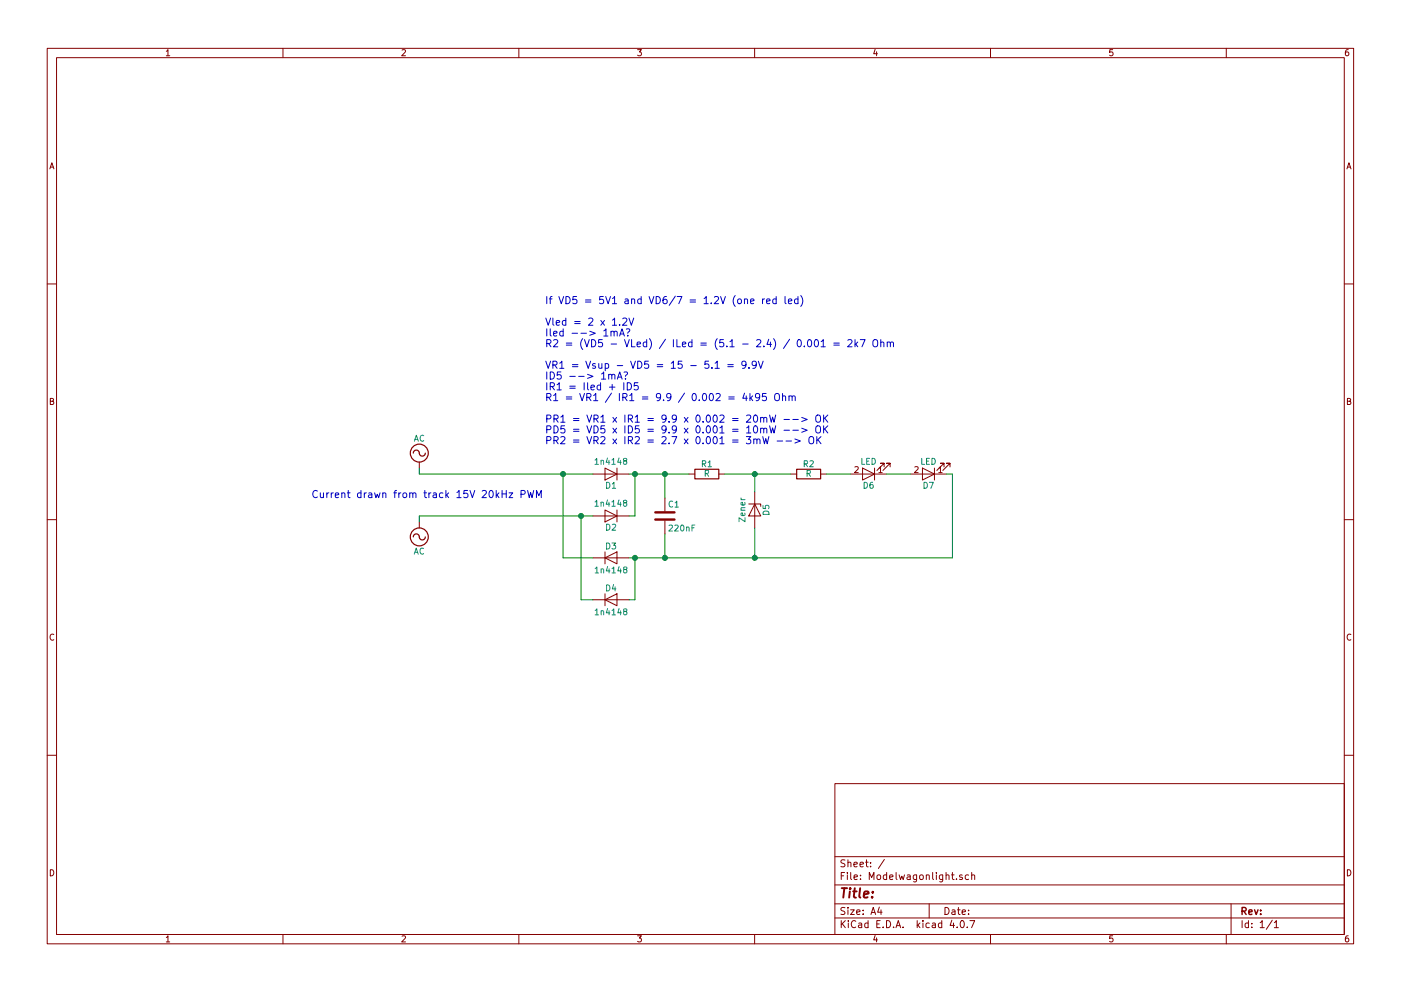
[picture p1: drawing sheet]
EESchema Schematic File Version 2
LIBS:power
LIBS:device
LIBS:switches
LIBS:relays
LIBS:motors
LIBS:transistors
LIBS:conn
LIBS:linear
LIBS:regul
LIBS:74xx
LIBS:cmos4000
LIBS:adc-dac
LIBS:memory
LIBS:xilinx
LIBS:microcontrollers
LIBS:dsp
LIBS:microchip
LIBS:analog_switches
LIBS:motorola
LIBS:texas
LIBS:intel
LIBS:audio
LIBS:interface
LIBS:digital-audio
LIBS:philips
LIBS:display
LIBS:cypress
LIBS:siliconi
LIBS:opto
LIBS:atmel
LIBS:contrib
LIBS:valves
EELAYER 25 0
EELAYER END
$Descr A4 11693 8268
encoding utf-8
Sheet 1 1
Title ""
Date ""
Rev ""
Comp ""
Comment1 ""
Comment2 ""
Comment3 ""
Comment4 ""
$EndDescr
$Comp
L D D2
U 1 1
P 5100 4300
F 0 "D2" H 5100 4400 50  0000 C CNN
F 1 "1n4148" H 5100 4200 50  0000 C CNN
F 2 "" H 5100 4300 50  0001 C CNN
F 3 "" H 5100 4300 50  0001 C CNN
	1    5100 4300
	-1   0    0    1   
$EndComp
$Comp
L D D1
U 1 1
P 5100 3950
F 0 "D1" H 5100 4050 50  0000 C CNN
F 1 "1n4148" H 5100 3850 50  0000 C CNN
F 2 "" H 5100 3950 50  0001 C CNN
F 3 "" H 5100 3950 50  0001 C CNN
	1    5100 3950
	-1   0    0    1   
$EndComp
$Comp
L D D4
U 1 1
P 5100 5000
F 0 "D4" H 5100 5100 50  0000 C CNN
F 1 "1n4148" H 5100 4900 50  0000 C CNN
F 2 "" H 5100 5000 50  0001 C CNN
F 3 "" H 5100 5000 50  0001 C CNN
	1    5100 5000
	1    0    0    -1  
$EndComp
$Comp
L D D3
U 1 1
P 5100 4650
F 0 "D3" H 5100 4750 50  0000 C CNN
F 1 "1n4148" H 5100 4550 50  0000 C CNN
F 2 "" H 5100 4650 50  0001 C CNN
F 3 "" H 5100 4650 50  0001 C CNN
	1    5100 4650
	1    0    0    -1  
$EndComp
$Comp
L D_Zener D5
U 1 1
P 6300 4250
F 0 "D5" H 6300 4350 50  0000 C CNN
F 1 "Zener" H 6300 4150 50  0000 C CNN
F 2 "" H 6300 4250 50  0001 C CNN
F 3 "" H 6300 4250 50  0001 C CNN
	1    6300 4250
	0    1    1    0   
$EndComp
$Comp
L R R1
U 1 1
P 5900 3950
F 0 "R1" V 5980 3950 50  0000 C CNN
F 1 "R" V 5900 3950 50  0000 C CNN
F 2 "" V 5830 3950 50  0001 C CNN
F 3 "" H 5900 3950 50  0001 C CNN
	1    5900 3950
	0    -1   -1   0   
$EndComp
$Comp
L LED D7
U 1 1
P 7750 3950
F 0 "D7" H 7750 4050 50  0000 C CNN
F 1 "LED" H 7750 3850 50  0000 C CNN
F 2 "" H 7750 3950 50  0001 C CNN
F 3 "" H 7750 3950 50  0001 C CNN
	1    7750 3950
	-1   0    0    1   
$EndComp
$Comp
L LED D6
U 1 1
P 7250 3950
F 0 "D6" H 7250 4050 50  0000 C CNN
F 1 "LED" H 7250 3850 50  0000 C CNN
F 2 "" H 7250 3950 50  0001 C CNN
F 3 "" H 7250 3950 50  0001 C CNN
	1    7250 3950
	-1   0    0    1   
$EndComp
$Comp
L R R2
U 1 1
P 6750 3950
F 0 "R2" V 6830 3950 50  0000 C CNN
F 1 "R" V 6750 3950 50  0000 C CNN
F 2 "" V 6680 3950 50  0001 C CNN
F 3 "" H 6750 3950 50  0001 C CNN
	1    6750 3950
	0    -1   -1   0   
$EndComp
Wire Wire Line
	5250 3950 5750 3950
Wire Wire Line
	6050 3950 6600 3950
Wire Wire Line
	6300 3950 6300 4100
Connection ~ 6300 3950
Wire Wire Line
	6900 3950 7100 3950
Wire Wire Line
	7400 3950 7600 3950
Wire Wire Line
	7900 3950 7950 3950
Wire Wire Line
	7950 3950 7950 4650
Wire Wire Line
	7950 4650 5250 4650
Wire Wire Line
	6300 4400 6300 4650
Wire Wire Line
	5300 5000 5250 5000
Wire Wire Line
	5300 4650 5300 5000
Connection ~ 5300 4650
Connection ~ 5300 3950
Wire Wire Line
	3500 3950 4950 3950
Wire Wire Line
	4700 3950 4700 4650
Wire Wire Line
	4700 4650 4950 4650
$Comp
L AC #PWR1
U 1 1
P 3500 3900
F 0 "#PWR1" H 3500 3800 50  0001 C CNN
F 1 "AC" H 3500 4150 50  0000 C CNN
F 2 "" H 3500 3900 50  0001 C CNN
F 3 "" H 3500 3900 50  0001 C CNN
	1    3500 3900
	1    0    0    -1  
$EndComp
$Comp
L AC #PWR2
U 1 1
P 3500 4350
F 0 "#PWR2" H 3500 4250 50  0001 C CNN
F 1 "AC" H 3500 4600 50  0000 C CNN
F 2 "" H 3500 4350 50  0001 C CNN
F 3 "" H 3500 4350 50  0001 C CNN
	1    3500 4350
	-1   0    0    1   
$EndComp
Connection ~ 4700 3950
Text Notes 2600 4150 0    60   ~ 0
Current drawn from track 15V 20kHz PWM
Wire Wire Line
	3500 3950 3500 3900
Connection ~ 6300 4650
Wire Wire Line
	5250 4300 5300 4300
Wire Wire Line
	5300 4300 5300 3950
Wire Wire Line
	3500 4300 4950 4300
Wire Wire Line
	4850 4300 4850 5000
Wire Wire Line
	4850 5000 4950 5000
Wire Wire Line
	3500 4300 3500 4350
Connection ~ 4850 4300
$Comp
L C C1
U 1 1
P 5550 4300
F 0 "C1" H 5575 4400 50  0000 L CNN
F 1 "220nF" H 5575 4200 50  0000 L CNN
F 2 "" H 5588 4150 50  0001 C CNN
F 3 "" H 5550 4300 50  0001 C CNN
	1    5550 4300
	1    0    0    -1  
$EndComp
Wire Wire Line
	5550 4150 5550 3950
Connection ~ 5550 3950
Wire Wire Line
	5550 4450 5550 4650
Connection ~ 5550 4650
Text Notes 4550 3700 0    60   ~ 0
If VD5 = 5V1 and VD6/7 = 1.2V (one red led)\n\nVled = 2 x 1.2V\nIled --> 1mA?\nR2 = (VD5 - VLed) / ILed = (5.1 - 2.4) / 0.001 = 2k7 Ohm\n\nVR1 = Vsup - VD5 = 15 - 5.1 = 9.9V\nID5 --> 1mA?\nIR1 = Iled + ID5\nR1 = VR1 / IR1 = 9.9 / 0.002 = 4k95 Ohm\n\nPR1 = VR1 x IR1 = 9.9 x 0.002 = 20mW --> OK\nPD5 = VD5 x ID5 = 9.9 x 0.001 = 10mW --> OK\nPR2 = VR2 x IR2 = 2.7 x 0.001 = 3mW --> OK\n
$EndSCHEMATC
